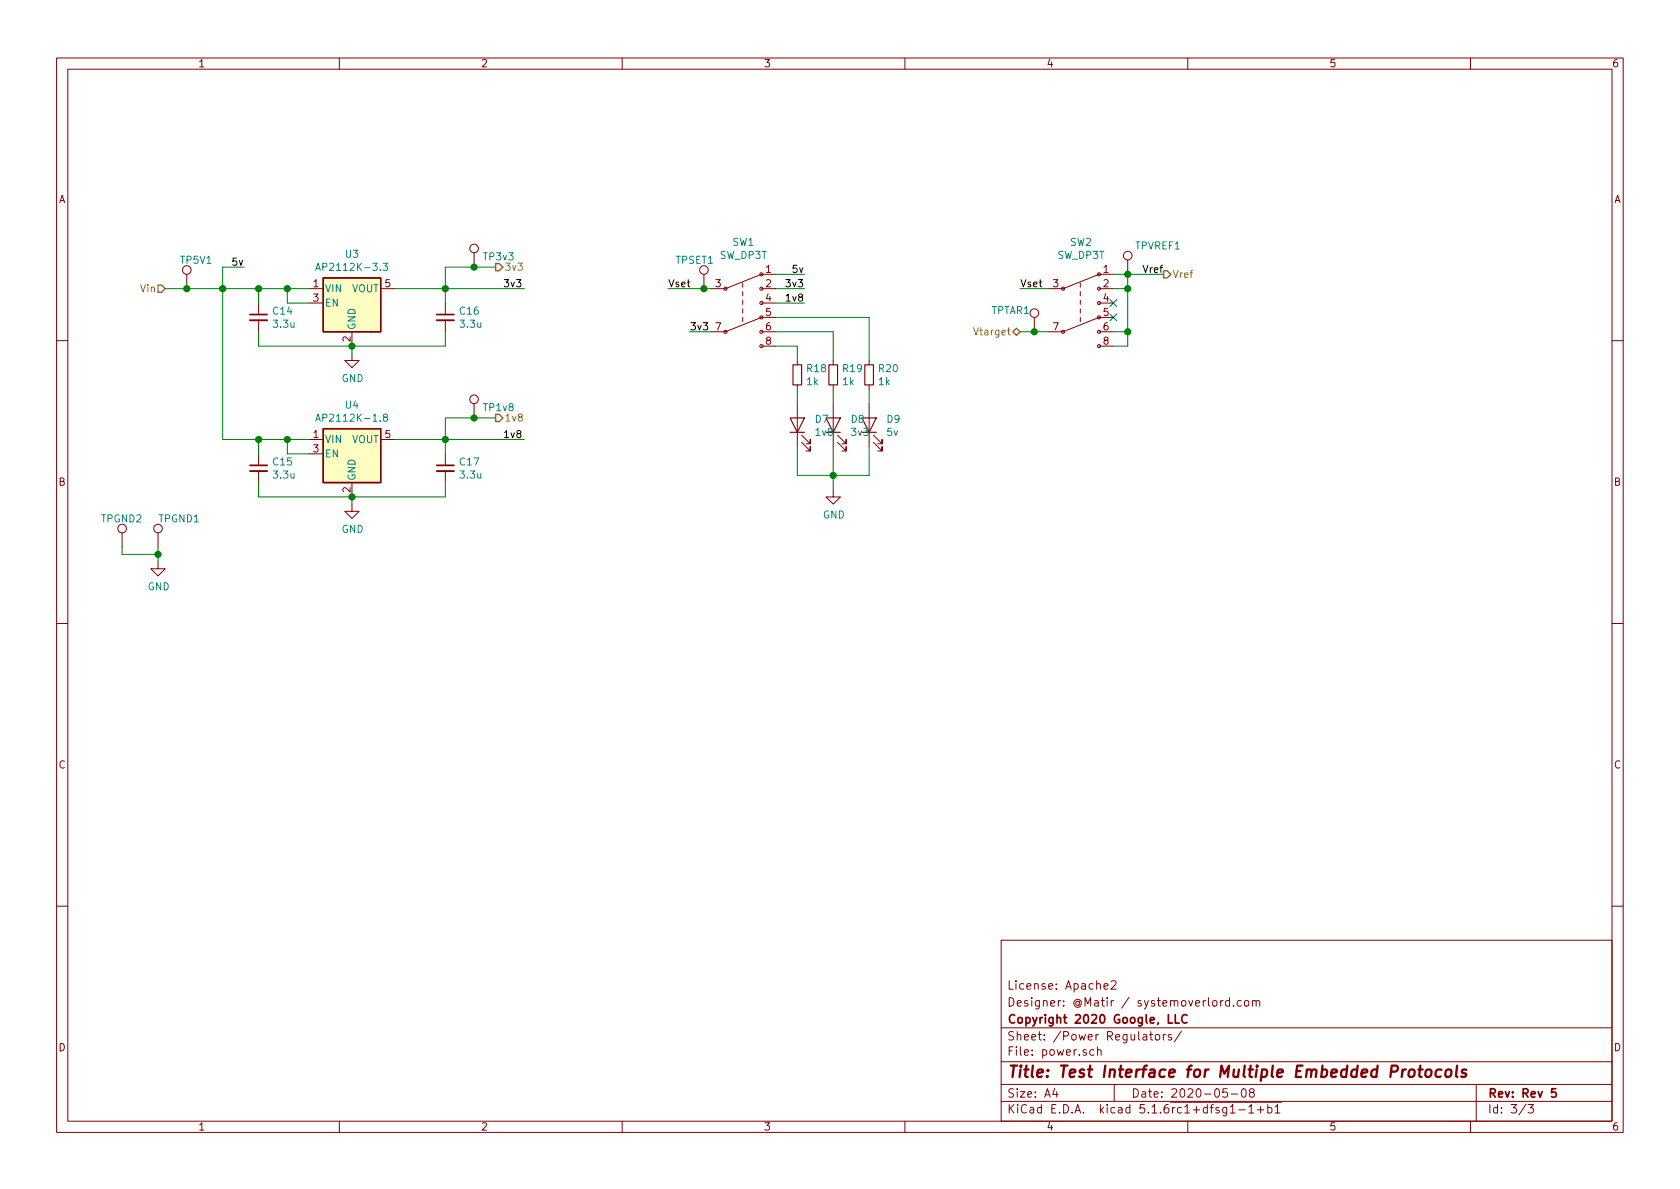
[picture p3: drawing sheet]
EESchema Schematic File Version 4
EELAYER 30 0
EELAYER END
$Descr A4 11693 8268
encoding utf-8
Sheet 3 3
Title "Test Interface for Multiple Embedded Protocols"
Date "2020-05-08"
Rev "Rev 5"
Comp "Copyright 2020 Google, LLC"
Comment1 "Designer: @Matir / systemoverlord.com"
Comment2 "License: Apache2"
Comment3 ""
Comment4 ""
$EndDescr
$Comp
L power:GND #PWR03
U 1 1
P 2450 2450
F 0 "#PWR03" H 2450 2200 50  0001 C CNN
F 1 "GND" H 2455 2277 50  0000 C CNN
F 2 "" H 2450 2450 50  0001 C CNN
F 3 "" H 2450 2450 50  0001 C CNN
	1    2450 2450
	1    0    0    -1  
$EndComp
$Comp
L power:GND #PWR04
U 1 1
P 2450 3500
F 0 "#PWR04" H 2450 3250 50  0001 C CNN
F 1 "GND" H 2455 3327 50  0000 C CNN
F 2 "" H 2450 3500 50  0001 C CNN
F 3 "" H 2450 3500 50  0001 C CNN
	1    2450 3500
	1    0    0    -1  
$EndComp
Connection ~ 1550 2000
Wire Wire Line
	1550 3050 1800 3050
Wire Wire Line
	1550 2000 1550 3050
Wire Wire Line
	2000 3150 2000 3050
Connection ~ 2000 3050
Wire Wire Line
	2000 2100 2000 2000
Wire Wire Line
	1550 2000 1800 2000
Connection ~ 2000 2000
$Comp
L Device:C_Small C16
U 1 1
P 3100 2200
F 0 "C16" H 3192 2246 50  0000 L CNN
F 1 "3.3u" H 3192 2155 50  0000 L CNN
F 2 "Capacitor_SMD:C_0603_1608Metric" H 3100 2200 50  0001 C CNN
F 3 "~" H 3100 2200 50  0001 C CNN
F 4 "CL10A335KP8NNNC" H 650 -450 50  0001 C CNN "P/N"
F 5 "Substitution Okay" H 3100 2200 50  0001 C CNN "Comment"
F 6 "1276-1892-1-ND" H 3100 2200 50  0001 C CNN "Digikey"
	1    3100 2200
	1    0    0    -1  
$EndComp
$Comp
L Device:C_Small C14
U 1 1
P 1800 2200
F 0 "C14" H 1892 2246 50  0000 L CNN
F 1 "3.3u" H 1892 2155 50  0000 L CNN
F 2 "Capacitor_SMD:C_0603_1608Metric" H 1800 2200 50  0001 C CNN
F 3 "~" H 1800 2200 50  0001 C CNN
F 4 "CL10A335KP8NNNC" H 650 -450 50  0001 C CNN "P/N"
F 5 "Substitution Okay" H 1800 2200 50  0001 C CNN "Comment"
F 6 "1276-1892-1-ND" H 1800 2200 50  0001 C CNN "Digikey"
	1    1800 2200
	1    0    0    -1  
$EndComp
$Comp
L Device:C_Small C15
U 1 1
P 1800 3250
F 0 "C15" H 1892 3296 50  0000 L CNN
F 1 "3.3u" H 1892 3205 50  0000 L CNN
F 2 "Capacitor_SMD:C_0603_1608Metric" H 1800 3250 50  0001 C CNN
F 3 "~" H 1800 3250 50  0001 C CNN
F 4 "CL10A335KP8NNNC" H 650 -450 50  0001 C CNN "P/N"
F 5 "Substitution Okay" H 1800 3250 50  0001 C CNN "Comment"
F 6 "1276-1892-1-ND" H 1800 3250 50  0001 C CNN "Digikey"
	1    1800 3250
	1    0    0    -1  
$EndComp
$Comp
L Device:C_Small C17
U 1 1
P 3100 3250
F 0 "C17" H 3192 3296 50  0000 L CNN
F 1 "3.3u" H 3192 3205 50  0000 L CNN
F 2 "Capacitor_SMD:C_0603_1608Metric" H 3100 3250 50  0001 C CNN
F 3 "~" H 3100 3250 50  0001 C CNN
F 4 "CL10A335KP8NNNC" H 650 -450 50  0001 C CNN "P/N"
F 5 "Substitution Okay" H 3100 3250 50  0001 C CNN "Comment"
F 6 "1276-1892-1-ND" H 3100 3250 50  0001 C CNN "Digikey"
	1    3100 3250
	1    0    0    -1  
$EndComp
Wire Wire Line
	3100 3150 3100 3050
Wire Wire Line
	3100 2100 3100 2000
Wire Wire Line
	1800 2100 1800 2000
Connection ~ 1800 2000
Wire Wire Line
	1800 2000 2000 2000
Wire Wire Line
	1800 2300 1800 2400
Wire Wire Line
	1800 2400 2450 2400
Connection ~ 2450 2400
Wire Wire Line
	2450 2400 2450 2450
Wire Wire Line
	1800 3050 1800 3150
Connection ~ 1800 3050
Wire Wire Line
	1800 3050 2000 3050
Wire Wire Line
	1800 3350 1800 3450
Wire Wire Line
	1800 3450 2450 3450
Connection ~ 2450 3450
Wire Wire Line
	2450 3450 2450 3500
Wire Wire Line
	2450 3450 3100 3450
Wire Wire Line
	3100 3450 3100 3350
Wire Wire Line
	3100 2300 3100 2400
Wire Wire Line
	3100 2400 2450 2400
Connection ~ 3100 2000
Connection ~ 3100 3050
$Comp
L Regulator_Linear:AP2112K-3.3 U3
U 1 1
P 2450 2100
F 0 "U3" H 2450 2442 50  0000 C CNN
F 1 "AP2112K-3.3" H 2450 2351 50  0000 C CNN
F 2 "Package_TO_SOT_SMD:SOT-23-5" H 2450 2425 50  0001 C CNN
F 3 "https://www.diodes.com/assets/Datasheets/AP2112.pdf" H 2450 2200 50  0001 C CNN
F 4 "AP2112K-3.3TRG1DICT-ND" H 2450 2100 50  0001 C CNN "Digikey"
F 5 "AP2112K-3.3TRG1" H 2450 2100 50  0001 C CNN "P/N"
	1    2450 2100
	1    0    0    -1  
$EndComp
$Comp
L Regulator_Linear:AP2112K-1.8 U4
U 1 1
P 2450 3150
F 0 "U4" H 2450 3492 50  0000 C CNN
F 1 "AP2112K-1.8" H 2450 3401 50  0000 C CNN
F 2 "Package_TO_SOT_SMD:SOT-23-5" H 2450 3475 50  0001 C CNN
F 3 "https://www.diodes.com/assets/Datasheets/AP2112.pdf" H 2450 3250 50  0001 C CNN
F 4 "AP2112K-1.8TRG1DICT-ND" H 2450 3150 50  0001 C CNN "Digikey"
F 5 "AP2112K-1.8TRG1" H 2450 3150 50  0001 C CNN "P/N"
	1    2450 3150
	1    0    0    -1  
$EndComp
Wire Wire Line
	2750 3050 3100 3050
Wire Wire Line
	2000 3050 2150 3050
Wire Wire Line
	2000 3150 2150 3150
Wire Wire Line
	2750 2000 3100 2000
Wire Wire Line
	2000 2000 2150 2000
Wire Wire Line
	2000 2100 2150 2100
Text HLabel 1150 2000 0    50   Input ~ 0
Vin
Wire Wire Line
	1550 2000 1300 2000
Text HLabel 3450 1850 2    50   Output ~ 0
3v3
Text HLabel 3450 2900 2    50   Output ~ 0
1v8
Text Label 3500 2000 0    50   ~ 0
3v3
Text Label 3500 3050 0    50   ~ 0
1v8
Wire Wire Line
	3100 3050 3650 3050
Wire Wire Line
	3100 2000 3650 2000
Wire Wire Line
	3450 2900 3300 2900
Wire Wire Line
	3100 2900 3100 3050
Wire Wire Line
	3450 1850 3300 1850
Wire Wire Line
	3100 1850 3100 2000
$Comp
L board-rescue:SW_DP3T-matir-kicad SW1
U 1 1
P 5250 2100
F 0 "SW1" H 5175 2525 50  0000 C CNN
F 1 "SW_DP3T" H 5175 2434 50  0000 C CNN
F 2 "Matir_Parts:JS203011SCQN" H 5250 1800 50  0001 C CNN
F 3 "" H 5250 1800 50  0001 C CNN
F 4 "CKN10849CT-ND" H 5250 2100 50  0001 C CNN "Digikey"
F 5 "JS203011SCQN" H 5250 2100 50  0001 C CNN "P/N"
	1    5250 2100
	1    0    0    -1  
$EndComp
Text Label 1700 1850 2    50   ~ 0
5v
Wire Wire Line
	1700 1850 1550 1850
Wire Wire Line
	1550 1850 1550 2000
Text Label 5600 1900 2    50   ~ 0
5v
Text Label 5600 2000 2    50   ~ 0
3v3
Text Label 5600 2100 2    50   ~ 0
1v8
Text Label 4800 2300 0    50   ~ 0
3v3
Wire Wire Line
	4800 2300 4950 2300
Wire Wire Line
	5600 2100 5400 2100
Wire Wire Line
	5600 2000 5400 2000
Wire Wire Line
	5600 1900 5400 1900
Text HLabel 8100 1900 2    50   Output ~ 0
Vref
Text Label 7950 1900 0    50   ~ 0
Vref
$Comp
L Device:R_Small R18
U 1 1
P 5550 2600
F 0 "R18" H 5609 2646 50  0000 L CNN
F 1 "1k" H 5609 2555 50  0000 L CNN
F 2 "Resistor_SMD:R_0603_1608Metric" H 5550 2600 50  0001 C CNN
F 3 "~" H 5550 2600 50  0001 C CNN
F 4 "Substitution Okay" H 5550 2600 50  0001 C CNN "Comment"
F 5 "RMCF0603JT1K00CT-ND" H 5550 2600 50  0001 C CNN "Digikey"
F 6 "RMCF0603JT1K00" H 5550 2600 50  0001 C CNN "P/N"
	1    5550 2600
	1    0    0    -1  
$EndComp
$Comp
L Device:R_Small R19
U 1 1
P 5800 2600
F 0 "R19" H 5859 2646 50  0000 L CNN
F 1 "1k" H 5859 2555 50  0000 L CNN
F 2 "Resistor_SMD:R_0603_1608Metric" H 5800 2600 50  0001 C CNN
F 3 "~" H 5800 2600 50  0001 C CNN
F 4 "Substitution Okay" H 5800 2600 50  0001 C CNN "Comment"
F 5 "RMCF0603JT1K00CT-ND" H 5800 2600 50  0001 C CNN "Digikey"
F 6 "RMCF0603JT1K00" H 5800 2600 50  0001 C CNN "P/N"
	1    5800 2600
	1    0    0    -1  
$EndComp
$Comp
L Device:R_Small R20
U 1 1
P 6050 2600
F 0 "R20" H 6109 2646 50  0000 L CNN
F 1 "1k" H 6109 2555 50  0000 L CNN
F 2 "Resistor_SMD:R_0603_1608Metric" H 6050 2600 50  0001 C CNN
F 3 "~" H 6050 2600 50  0001 C CNN
F 4 "Substitution Okay" H 6050 2600 50  0001 C CNN "Comment"
F 5 "RMCF0603JT1K00CT-ND" H 6050 2600 50  0001 C CNN "Digikey"
F 6 "RMCF0603JT1K00" H 6050 2600 50  0001 C CNN "P/N"
	1    6050 2600
	1    0    0    -1  
$EndComp
Wire Wire Line
	5400 2400 5550 2400
Wire Wire Line
	5550 2400 5550 2500
Wire Wire Line
	5400 2300 5800 2300
Wire Wire Line
	5800 2300 5800 2500
Wire Wire Line
	5400 2200 6050 2200
Wire Wire Line
	6050 2200 6050 2500
$Comp
L Device:LED D7
U 1 1
P 5550 2950
F 0 "D7" V 5588 2832 50  0000 R CNN
F 1 "1v8" V 5497 2832 50  0000 R CNN
F 2 "LED_SMD:LED_0603_1608Metric" H 5550 2950 50  0001 C CNN
F 3 "~" H 5550 2950 50  0001 C CNN
F 4 "Substitution Okay" H 5550 2950 50  0001 C CNN "Comment"
F 5 "732-4979-1-ND" H 5550 2950 50  0001 C CNN "Digikey"
F 6 "150060SS75000" H 5550 2950 50  0001 C CNN "P/N"
	1    5550 2950
	0    -1   -1   0   
$EndComp
$Comp
L Device:LED D8
U 1 1
P 5800 2950
F 0 "D8" V 5838 2832 50  0000 R CNN
F 1 "3v3" V 5747 2832 50  0000 R CNN
F 2 "LED_SMD:LED_0603_1608Metric" H 5800 2950 50  0001 C CNN
F 3 "~" H 5800 2950 50  0001 C CNN
F 4 "Substitution Okay" H 5800 2950 50  0001 C CNN "Comment"
F 5 "732-4979-1-ND" H 5800 2950 50  0001 C CNN "Digikey"
F 6 "150060SS75000" H 5800 2950 50  0001 C CNN "P/N"
	1    5800 2950
	0    -1   -1   0   
$EndComp
$Comp
L Device:LED D9
U 1 1
P 6050 2950
F 0 "D9" V 6088 2833 50  0000 R CNN
F 1 "5v" V 5997 2833 50  0000 R CNN
F 2 "LED_SMD:LED_0603_1608Metric" H 6050 2950 50  0001 C CNN
F 3 "~" H 6050 2950 50  0001 C CNN
F 4 "Substitution Okay" H 6050 2950 50  0001 C CNN "Comment"
F 5 "732-4979-1-ND" H 6050 2950 50  0001 C CNN "Digikey"
F 6 "150060SS75000" H 6050 2950 50  0001 C CNN "P/N"
	1    6050 2950
	0    -1   -1   0   
$EndComp
Wire Wire Line
	6050 2800 6050 2700
Wire Wire Line
	5800 2800 5800 2700
Wire Wire Line
	5550 2700 5550 2800
Wire Wire Line
	5550 3100 5550 3300
Wire Wire Line
	5550 3300 5800 3300
Wire Wire Line
	6050 3300 6050 3100
Wire Wire Line
	5800 3100 5800 3300
Connection ~ 5800 3300
Wire Wire Line
	5800 3300 6050 3300
$Comp
L power:GND #PWR02
U 1 1
P 5800 3400
F 0 "#PWR02" H 5800 3150 50  0001 C CNN
F 1 "GND" H 5805 3227 50  0000 C CNN
F 2 "" H 5800 3400 50  0001 C CNN
F 3 "" H 5800 3400 50  0001 C CNN
	1    5800 3400
	1    0    0    -1  
$EndComp
Wire Wire Line
	5800 3400 5800 3300
$Comp
L board-rescue:SW_DP3T-matir-kicad SW2
U 1 1
P 7600 2100
F 0 "SW2" H 7525 2525 50  0000 C CNN
F 1 "SW_DP3T" H 7525 2434 50  0000 C CNN
F 2 "Matir_Parts:JS203011SCQN" H 7600 1800 50  0001 C CNN
F 3 "" H 7600 1800 50  0001 C CNN
F 4 "CKN10849CT-ND" H 7600 2100 50  0001 C CNN "Digikey"
F 5 "JS203011SCQN" H 7600 2100 50  0001 C CNN "P/N"
	1    7600 2100
	1    0    0    -1  
$EndComp
NoConn ~ 7750 2100
NoConn ~ 7750 2200
Wire Wire Line
	7750 1900 7850 1900
Wire Wire Line
	7750 2000 7850 2000
Wire Wire Line
	7850 2000 7850 1900
Connection ~ 7850 1900
Wire Wire Line
	7850 1900 8100 1900
Wire Wire Line
	7750 2300 7850 2300
Wire Wire Line
	7850 2300 7850 2000
Connection ~ 7850 2000
Wire Wire Line
	7750 2400 7850 2400
Wire Wire Line
	7850 2400 7850 2300
Connection ~ 7850 2300
Wire Wire Line
	7300 2000 7100 2000
Wire Wire Line
	4950 2000 4900 2000
Text Label 4650 2000 0    50   ~ 0
Vset
Text Label 7100 2000 0    50   ~ 0
Vset
Text HLabel 7100 2300 0    50   BiDi ~ 0
Vtarget
Wire Wire Line
	7300 2300 7200 2300
$Comp
L board-rescue:TestPoint-Connector TP5V1
U 1 1
P 1300 2000
AR Path="/5D3BFB5B" Ref="TP5V1"  Part="1" 
AR Path="/5D0F5A16/5D3BFB5B" Ref="TP5V1"  Part="1" 
F 0 "TP5V1" H 1250 2200 50  0000 L CNN
F 1 "TP5V" H 1200 2200 50  0001 L CNN
F 2 "TestPoint:TestPoint_Pad_D2.0mm" H 1500 2000 50  0001 C CNN
F 3 "~" H 1500 2000 50  0001 C CNN
	1    1300 2000
	1    0    0    -1  
$EndComp
Connection ~ 1300 2000
Wire Wire Line
	1300 2000 1150 2000
$Comp
L board-rescue:TestPoint-Connector TP3v3
U 1 1
P 3300 1850
AR Path="/5D3BFC37" Ref="TP3v3"  Part="1" 
AR Path="/5D0F5A16/5D3BFC37" Ref="TP3v3"  Part="1" 
F 0 "TP3v3" H 3358 1924 50  0000 L CNN
F 1 "TestPoint" H 3358 1879 50  0001 L CNN
F 2 "TestPoint:TestPoint_Pad_D2.0mm" H 3500 1850 50  0001 C CNN
F 3 "~" H 3500 1850 50  0001 C CNN
	1    3300 1850
	1    0    0    -1  
$EndComp
Connection ~ 3300 1850
Wire Wire Line
	3300 1850 3100 1850
$Comp
L board-rescue:TestPoint-Connector TP1v8
U 1 1
P 3300 2900
AR Path="/5D3BFCE9" Ref="TP1v8"  Part="1" 
AR Path="/5D0F5A16/5D3BFCE9" Ref="TP1v8"  Part="1" 
F 0 "TP1v8" H 3358 2974 50  0000 L CNN
F 1 "TestPoint" H 3358 2929 50  0001 L CNN
F 2 "TestPoint:TestPoint_Pad_D2.0mm" H 3500 2900 50  0001 C CNN
F 3 "~" H 3500 2900 50  0001 C CNN
	1    3300 2900
	1    0    0    -1  
$EndComp
Connection ~ 3300 2900
Wire Wire Line
	3300 2900 3100 2900
$Comp
L board-rescue:TestPoint-Connector TPSET1
U 1 1
P 4900 2000
AR Path="/5D3BFDB0" Ref="TPSET1"  Part="1" 
AR Path="/5D0F5A16/5D3BFDB0" Ref="TPSET1"  Part="1" 
F 0 "TPSET1" H 4700 2200 50  0000 L CNN
F 1 "TestPoint" H 4958 2029 50  0001 L CNN
F 2 "TestPoint:TestPoint_Pad_D2.0mm" H 5100 2000 50  0001 C CNN
F 3 "~" H 5100 2000 50  0001 C CNN
	1    4900 2000
	1    0    0    -1  
$EndComp
Connection ~ 4900 2000
Wire Wire Line
	4900 2000 4650 2000
$Comp
L board-rescue:TestPoint-Connector TPTAR1
U 1 1
P 7200 2300
AR Path="/5D3BFE10" Ref="TPTAR1"  Part="1" 
AR Path="/5D0F5A16/5D3BFE10" Ref="TPTAR1"  Part="1" 
F 0 "TPTAR1" H 6900 2450 50  0000 L CNN
F 1 "TestPoint" H 7258 2329 50  0001 L CNN
F 2 "TestPoint:TestPoint_Pad_D2.0mm" H 7400 2300 50  0001 C CNN
F 3 "~" H 7400 2300 50  0001 C CNN
	1    7200 2300
	1    0    0    -1  
$EndComp
Connection ~ 7200 2300
Wire Wire Line
	7200 2300 7100 2300
$Comp
L board-rescue:TestPoint-Connector TPVREF1
U 1 1
P 7850 1900
AR Path="/5D3BFE73" Ref="TPVREF1"  Part="1" 
AR Path="/5D0F5A16/5D3BFE73" Ref="TPVREF1"  Part="1" 
F 0 "TPVREF1" H 7900 2100 50  0000 L CNN
F 1 "TestPoint" H 7908 1929 50  0001 L CNN
F 2 "TestPoint:TestPoint_Pad_D2.0mm" H 8050 1900 50  0001 C CNN
F 3 "~" H 8050 1900 50  0001 C CNN
	1    7850 1900
	1    0    0    -1  
$EndComp
$Comp
L board-rescue:TestPoint-Connector TPGND1
U 1 1
P 1100 3800
AR Path="/5D3BFF01" Ref="TPGND1"  Part="1" 
AR Path="/5D0F5A16/5D3BFF01" Ref="TPGND1"  Part="1" 
F 0 "TPGND1" H 1100 4000 50  0000 L CNN
F 1 "TestPoint" H 1158 3829 50  0001 L CNN
F 2 "TestPoint:TestPoint_Pad_D2.0mm" H 1300 3800 50  0001 C CNN
F 3 "~" H 1300 3800 50  0001 C CNN
	1    1100 3800
	1    0    0    -1  
$EndComp
$Comp
L power:GND #PWR0121
U 1 1
P 1100 3900
F 0 "#PWR0121" H 1100 3650 50  0001 C CNN
F 1 "GND" H 1105 3727 50  0000 C CNN
F 2 "" H 1100 3900 50  0001 C CNN
F 3 "" H 1100 3900 50  0001 C CNN
	1    1100 3900
	1    0    0    -1  
$EndComp
Wire Wire Line
	1100 3900 1100 3850
$Comp
L board-rescue:TestPoint-Connector TPGND2
U 1 1
P 850 3800
AR Path="/5D3C37F1" Ref="TPGND2"  Part="1" 
AR Path="/5D0F5A16/5D3C37F1" Ref="TPGND2"  Part="1" 
F 0 "TPGND2" H 700 4000 50  0000 L CNN
F 1 "TestPoint" H 908 3829 50  0001 L CNN
F 2 "Connector_PinHeader_2.54mm:PinHeader_1x01_P2.54mm_Vertical" H 1050 3800 50  0001 C CNN
F 3 "~" H 1050 3800 50  0001 C CNN
F 4 "No Populate" H 850 3800 50  0001 C CNN "Comment"
	1    850  3800
	1    0    0    -1  
$EndComp
Wire Wire Line
	1100 3850 850  3850
Wire Wire Line
	850  3850 850  3800
Connection ~ 1100 3850
Wire Wire Line
	1100 3850 1100 3800
$EndSCHEMATC
